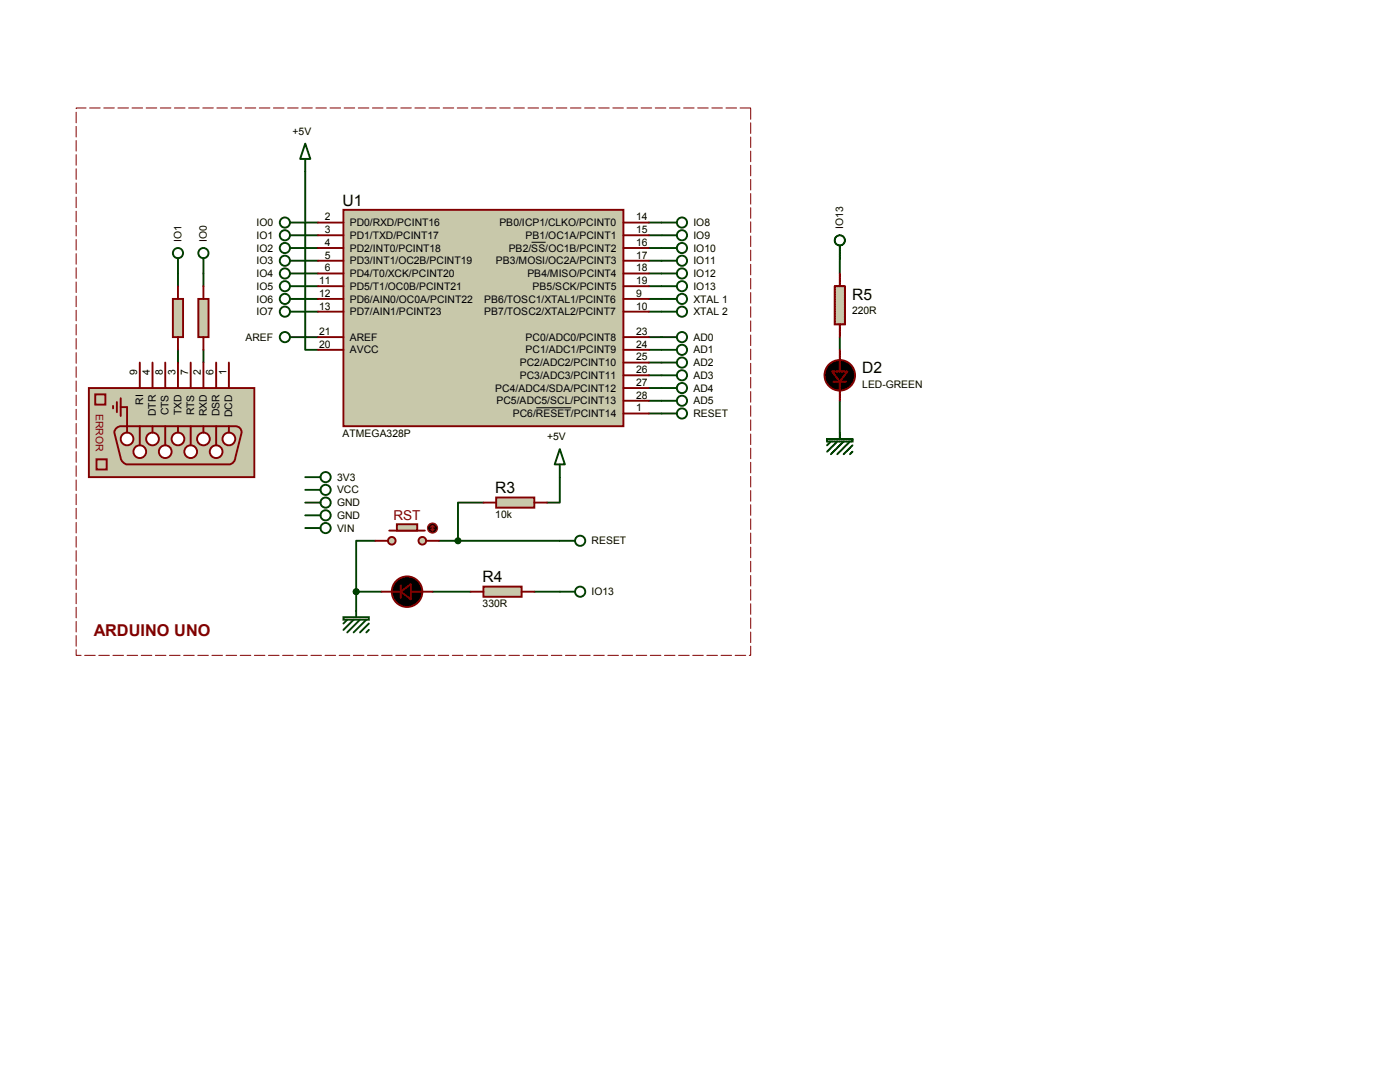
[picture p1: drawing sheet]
<svg xmlns="http://www.w3.org/2000/svg" width="279mm" height="216mm" viewBox="0 0 279 216" stroke-linecap="round" stroke-linejoin="round" font-family="sans-serif">
<g fill="none" stroke="#004000" stroke-width=".38">
<path d="M60.9 34.2v35.6h2.6M35.5 54.6v2.5M40.6 54.6v2.5M60.9 44.4h2.6M60.9 46.9h2.6M60.9 49.5h2.6M60.9 52h2.6M60.9 54.6h2.6M60.9 57.1h2.6M60.9 59.6h2.6M129.5 44.4h2.5M129.5 46.9h2.5"/>
<path d="M129.5 49.5h2.5M129.5 52h2.5M129.5 54.6h2.5M129.5 57.1h2.5M129.5 59.6h2.5M167.6 52v2.6M35.5 69.8v2.5M40.6 69.8v2.5M60.9 62.2h2.6M60.9 67.3h2.6M129.5 62.2h2.5M129.5 67.3h2.5"/>
<path d="M129.5 69.8h2.5M129.5 72.3h2.5M129.5 74.9h2.5M129.5 77.4h2.5M129.5 80h2.5M167.6 67.3v2.5M167.6 80v6.3M111.7 95.2v5.1h-2.5M129.5 82.5h2.5M71.1 118.1h5.1M71.1 118.1v3.8M74.9 107.9h-3.8v10.2"/>
<path d="M86.3 118.1h7.6M87.6 107.9h24.1M96.5 100.3h-5.1v7.6M106.6 118.1h5.1"/>
</g>
<path d="M68.5 41.9h55.9v43.1h-55.9z" fill="#c8c8aa" stroke="#800000" stroke-width=".38"/>
<g fill="none" stroke="#800000" stroke-width=".38">
<path d="M63.5 44.4h5M63.5 46.9h5M63.5 52h5M63.5 49.5h5M63.5 59.6h5M63.5 57.1h5M63.5 54.6h5M124.4 44.4h5.1M124.4 46.9h5.1M124.4 52h5.1M124.4 49.5h5.1M124.4 59.6h5.1"/>
<path d="M124.4 57.1h5.1M124.4 54.6h5.1M63.5 62.2h5M63.5 69.8h5M63.5 67.3h5M124.4 62.2h5.1M124.4 80h5.1M124.4 77.4h5.1M124.4 74.9h5.1M124.4 72.3h5.1M124.4 69.8h5.1M124.4 67.3h5.1"/>
<path d="M124.4 82.5h5.1"/>
</g>
<path d="M106.1 48.3h2.8M107 81.4h7" fill="none" stroke="#000" stroke-width=".2"/>
<g fill="none" stroke="#004000" stroke-width=".38">
<path d="M60.9 28.7l1 3h-2zM60.9 31.7v2.5M57.9 44.4h3M57.9 46.9h3M57.9 49.5h3M57.9 52h3M57.9 54.6h3M57.9 57.1h3M57.9 59.6h3M132 44.4h3.1M132 46.9h3.1M132 49.5h3.1"/>
<path d="M132 52h3.1M132 54.6h3.1M132 57.1h3.1M132 59.6h3.1M57.9 62.2h3M57.9 67.3h3M132 62.2h3.1M132 67.3h3.1M132 69.8h3.1M132 72.3h3.1M132 74.9h3.1M132 77.4h3.1"/>
<path d="M132 80h3.1M132 82.5h3.1"/>
<circle cx="56.9" cy="49.5" r="1.02"/>
<circle cx="56.9" cy="59.6" r="1.02"/>
<circle cx="56.9" cy="44.4" r="1.02"/>
<circle cx="56.9" cy="46.9" r="1.02"/>
<circle cx="56.9" cy="54.6" r="1.02"/>
<circle cx="56.9" cy="57.1" r="1.02"/>
<circle cx="56.9" cy="52" r="1.02"/>
<circle cx="136.1" cy="44.4" r="1.02"/>
<circle cx="136.1" cy="46.9" r="1.02"/>
<circle cx="136.1" cy="54.6" r="1.02"/>
<circle cx="136.1" cy="49.5" r="1.02"/>
<circle cx="136.1" cy="52" r="1.02"/>
<circle cx="136.1" cy="57.1" r="1.02"/>
<circle cx="136.1" cy="59.6" r="1.02"/>
<circle cx="56.9" cy="67.3" r="1.02"/>
<circle cx="56.9" cy="62.2" r="1.02"/>
<circle cx="136.1" cy="67.3" r="1.02"/>
<circle cx="136.1" cy="72.3" r="1.02"/>
<circle cx="136.1" cy="62.2" r="1.02"/>
<circle cx="136.1" cy="77.4" r="1.02"/>
<circle cx="136.1" cy="80" r="1.02"/>
<circle cx="136.1" cy="69.8" r="1.02"/>
<circle cx="136.1" cy="74.9" r="1.02"/>
<circle cx="136.1" cy="82.5" r="1.02"/>
</g>
<g fill="#c8c8aa" stroke="#800000" stroke-width=".38">
<path d="M17.7 77.4h33.1v17.8h-33.1z"/>
<path d="M23.1 85.5l1-.5h22.8a1.2 1.2 0 0 1 1.3 1.3l-1.3 5.1a1.37 1.37 0 0 1-1.2 1.3h-20.3a1.61 1.61 0 0 1-1.3-1.3l-1.3-5.1z"/>
</g>
<g fill="#fff" stroke="#800000" stroke-width=".38">
<circle cx="45.7" cy="87.6" r="1.27"/>
<circle cx="43.1" cy="90.1" r="1.27"/>
<circle cx="40.6" cy="87.6" r="1.27"/>
<circle cx="38.1" cy="90.1" r="1.27"/>
<circle cx="35.5" cy="87.6" r="1.27"/>
<circle cx="33" cy="90.1" r="1.27"/>
<circle cx="30.4" cy="87.6" r="1.27"/>
<circle cx="27.9" cy="90.1" r="1.27"/>
<circle cx="25.4" cy="87.6" r="1.27"/>
</g>
<path d="M24.1 79.5v3.5M22.6 81v.5M23.3 80.2v2.1M24.1 81.2h1.3v5.1M27.9 85v3.9M30.4 85v1.3M33 85v3.9M35.5 85v1.3M38.1 85v3.9M40.6 85v1.3M43.1 85v3.9M45.7 85v1.3" fill="none" stroke="#800000" stroke-width=".38"/>
<g fill="#c8c8aa" stroke="#800000" stroke-width=".38">
<path d="M19.3 91.7h2v2h-2z"/>
<path d="M19 78.7h2v2h-2z"/>
</g>
<path d="M27.9 72.3v5.1M30.4 72.3v5.1M33 72.3v5.1M35.5 72.3v5.1M38.1 72.3v5.1M40.6 72.3v5.1M43.1 72.3v5.1M45.7 72.3v5.1" fill="none" stroke="#800000" stroke-width=".38"/>
<g fill="#c8c8aa" stroke="#800000" stroke-width=".38">
<circle cx="84.3" cy="107.9" r=".76"/>
<circle cx="78.2" cy="107.9" r=".76"/>
</g>
<path d="M77.7 105.9h7.1" fill="none" stroke="#800000" stroke-width=".38"/>
<path d="M79.2 104.6h4.1v1.3h-4.1z" fill="#c8c8aa" stroke="#800000" stroke-width=".38"/>
<path d="M74.9 107.9h2.5M85 107.9h2.6" fill="none" stroke="#800000" stroke-width=".38"/>
<circle cx="86.3" cy="105.4" r="1.02" fill="#400000" stroke="#f00" stroke-width=".2"/>
<path d="M86.1 105.6l.2 .3M86.3 104.9v1M86.3 104.9l-.2 .2M86.3 104.9l.3 .2M86.6 105.6l-.3 .3" fill="none" stroke="#f00" stroke-width=".2"/>
<g fill="#000" stroke="#800000" stroke-width=".38">
<path d="M80 118.1l2-1.6v3.1z"/>
<circle cx="81.2" cy="118.1" r="3"/>
</g>
<path d="M76.2 118.1h3.8M80 116.8v2.5M82 118.1h4.3" fill="none" stroke="#800000" stroke-width=".38"/>
<path d="M39.6 59.6h2v7.7h-2z" fill="#c8c8aa" stroke="#800000" stroke-width=".38"/>
<path d="M40.6 57.1v2.5M40.6 67.3v2.5" fill="none" stroke="#800000" stroke-width=".38"/>
<path d="M34.5 59.6h2v7.7h-2z" fill="#c8c8aa" stroke="#800000" stroke-width=".38"/>
<path d="M35.5 57.1v2.5M35.5 67.3v2.5" fill="none" stroke="#800000" stroke-width=".38"/>
<path d="M99 99.3h7.6v2h-7.6z" fill="#c8c8aa" stroke="#800000" stroke-width=".38"/>
<path d="M96.5 100.3h2.5M106.6 100.3h2.6" fill="none" stroke="#800000" stroke-width=".38"/>
<path d="M96.5 117.1h7.6v2h-7.6z" fill="#c8c8aa" stroke="#800000" stroke-width=".38"/>
<path d="M93.9 118.1h2.6M104.1 118.1h2.5" fill="none" stroke="#800000" stroke-width=".38"/>
<g fill="none" stroke="#004000" stroke-width=".38">
<path d="M35.5 51.5v3.1M40.6 51.5v3.1M60.9 95.2h3.1M60.9 97.7h3.1M111.7 89.6l1 3.1h-2zM111.7 92.7v2.5M60.9 100.3h3.1M60.9 102.8h3.1M60.9 105.4h3.1M111.7 107.9h3.1M111.7 118.1h3.1M68.5 123.1h5.1v.6h-5.1z"/>
<path d="M69.3 123.7l-.8 .7M70.6 123.7l-2.1 2M71.1 121.9v1.2M71.8 123.7l-2.5 2.5M73.1 123.7l-2.5 2.5M73.6 124.4l-1.8 1.8M73.6 125.7l-.5 .5"/>
<circle cx="35.5" cy="50.5" r="1.02"/>
<circle cx="40.6" cy="50.5" r="1.02"/>
<circle cx="65" cy="95.2" r="1.02"/>
<circle cx="65" cy="97.7" r="1.02"/>
<circle cx="65" cy="102.8" r="1.02"/>
<circle cx="65" cy="105.4" r="1.02"/>
<circle cx="65" cy="100.3" r="1.02"/>
<circle cx="115.8" cy="107.9" r="1.02"/>
<circle cx="115.8" cy="118.1" r="1.02"/>
</g>
<circle cx="91.4" cy="107.9" r=".51" fill="#004000" stroke="#004000" stroke-width=".38"/>
<path d="M15.2 21.5h134.6v109.3h-134.6z" fill="none" stroke="#800000" stroke-width=".2" stroke-dasharray="2.1 .7"/>
<circle cx="167.6" cy="74.9" r="3" fill="#000" stroke="#800000" stroke-width=".38"/>
<path d="M167.6 72.3v1.8M167.6 76.2v1.2M167.6 69.8v2.5M167.6 80v-2.6M168.9 76.2h-2.6" fill="none" stroke="#800000" stroke-width=".38" stroke-dasharray=".3 .1"/>
<path d="M166.1 74.1h3l-1.5 2.1z" fill="#000" stroke="#800000" stroke-width=".38" stroke-dasharray=".3 .1"/>
<path d="M166.6 57.1h2v7.6h-2z" fill="#c8c8aa" stroke="#800000" stroke-width=".38" stroke-dasharray=".3 .1"/>
<path d="M167.6 54.6v2.5M167.6 67.3v-2.6" fill="none" stroke="#800000" stroke-width=".38" stroke-dasharray=".3 .1"/>
<g fill="none" stroke="#004000" stroke-width=".38" stroke-dasharray=".3 .1">
<path d="M167.6 49v3M165.1 87.6h5v.5h-5zM165.8 88.1l-.7 .8M167.1 88.1l-2 2M167.6 86.3v1.3M168.4 88.1l-2.6 2.5M169.6 88.1l-2.5 2.5M169.6 90.6l.5-.5M170.1 88.9l-1.7 1.7"/>
<circle cx="167.6" cy="48" r="1.02"/>
</g>
<circle cx="71.1" cy="118.1" r=".51" fill="#004000" stroke="#004000" stroke-width=".38" stroke-dasharray=".3 .1"/>
<text font-size="3.3" fill="#800000" x="18.7" y="126.9">ARDUINO UNO</text>
<g font-size="3.1">
<text x="68.4" y="41">U1</text>
<text x="170.1" y="59.8">R5</text>
<text x="172.1" y="74.5">D2</text>
<text x="98.9" y="98.4">R3</text>
<text x="96.3" y="116.2">R4</text>
</g>
<text font-size="2.7" fill="#800000" x="78.5" y="103.8">RST</text>
<g font-size="2.1">
<text x="58.4" y="26.8">+5V</text>
<text x="51.2" y="45.1">IO0</text>
<text x="51.2" y="47.7">IO1</text>
<text x="64.9" y="46.5">3</text>
<text x="64.9" y="44">2</text>
<text x="69.8" y="47.7">PD1/TXD/PCINT17</text>
<text x="69.8" y="45.1">PD0/RXD/PCINT16</text>
<text x="99.7" y="45.1">PB0/ICP1/CLKO/PCINT0</text>
<text x="104.9" y="47.7">PB1/OC1A/PCINT1</text>
<text x="127" y="44">14</text>
<text x="127" y="46.5">15</text>
<text x="138.4" y="45.1">IO8</text>
<text x="138.4" y="47.7">IO9</text>
<text x="168.3" y="45.7" transform="rotate(-90 168.3 45.7)">IO13</text>
<text x="36.2" y="48.2" transform="rotate(-90 36.2 48.2)">IO1</text>
<text x="41.3" y="48.2" transform="rotate(-90 41.3 48.2)">IO0</text>
<text x="51.2" y="50.2">IO2</text>
<text x="51.2" y="52.7">IO3</text>
<text x="64.9" y="51.6">5</text>
<text x="64.9" y="49.1">4</text>
<text x="69.8" y="52.7">PD3/INT1/OC2B/PCINT19</text>
<text x="69.8" y="50.2">PD2/INT0/PCINT18</text>
<text x="99" y="52.7">PB3/MOSI/OC2A/PCINT3</text>
<text x="101.5" y="50.2">PB2/SS/OC1B/PCINT2</text>
<text x="127" y="51.6">17</text>
<text x="127" y="49.1">16</text>
<text x="138.4" y="50.2">IO10</text>
<text x="138.4" y="52.7">IO11</text>
<text x="51.2" y="55.3">IO4</text>
<text x="51.2" y="57.8">IO5</text>
<text x="63.7" y="59.2">12</text>
<text x="63.7" y="56.7">11</text>
<text x="64.9" y="54.1">6</text>
<text x="69.8" y="57.8">PD5/T1/OC0B/PCINT21</text>
<text x="69.8" y="55.3">PD4/T0/XCK/PCINT20</text>
<text x="105.2" y="55.3">PB4/MISO/PCINT4</text>
<text x="106.3" y="57.8">PB5/SCK/PCINT5</text>
<text x="127" y="54.1">18</text>
<text x="127" y="56.7">19</text>
<text x="127" y="59.2">9</text>
<text x="138.4" y="55.3">IO12</text>
<text x="138.4" y="57.8">IO13</text>
<text x="51.2" y="60.4">IO6</text>
<text x="51.2" y="62.9">IO7</text>
<text x="63.7" y="61.8">13</text>
<text x="69.8" y="60.4">PD6/AIN0/OC0A/PCINT22</text>
<text x="69.8" y="62.9">PD7/AIN1/PCINT23</text>
<text x="96.6" y="62.9">PB7/TOSC2/XTAL2/PCINT7</text>
<text x="96.6" y="60.4">PB6/TOSC1/XTAL1/PCINT6</text>
<text x="127" y="61.8">10</text>
<text x="138.4" y="60.4">XTAL 1</text>
<text x="138.4" y="62.9">XTAL 2</text>
<text x="170.1" y="62.7">220R</text>
<text x="49" y="68">AREF</text>
<text x="63.7" y="69.4">20</text>
<text x="63.7" y="66.8">21</text>
<text x="69.8" y="70.5">AVCC</text>
<text x="69.8" y="68">AREF</text>
<text x="104.9" y="70.5">PC1/ADC1/PCINT9</text>
<text x="104.9" y="68">PC0/ADC0/PCINT8</text>
<text x="127" y="71.9">25</text>
<text x="127" y="69.4">24</text>
<text x="127" y="66.8">23</text>
<text x="138.4" y="68">AD0</text>
<text x="138.4" y="70.5">AD1</text>
<text x="27.4" y="74.9" transform="rotate(-90 27.4 74.9)">9</text>
<text x="29.9" y="74.9" transform="rotate(-90 29.9 74.9)">4</text>
<text x="32.5" y="74.9" transform="rotate(-90 32.5 74.9)">8</text>
<text x="35" y="74.9" transform="rotate(-90 35 74.9)">3</text>
<text x="37.6" y="74.9" transform="rotate(-90 37.6 74.9)">7</text>
<text x="40.1" y="74.9" transform="rotate(-90 40.1 74.9)">2</text>
<text x="42.6" y="74.9" transform="rotate(-90 42.6 74.9)">6</text>
<text x="45.2" y="74.9" transform="rotate(-90 45.2 74.9)">1</text>
<text x="103.8" y="75.6">PC3/ADC3/PCINT11</text>
<text x="103.8" y="73.1">PC2/ADC2/PCINT10</text>
<text x="127" y="77">27</text>
<text x="127" y="74.5">26</text>
<text x="138.4" y="73.1">AD2</text>
<text x="138.4" y="75.6">AD3</text>
<text x="172.1" y="77.4">LED-GREEN</text>
<text x="28.6" y="80.8" transform="rotate(-90 28.6 80.8)">RI</text>
<text x="31.1" y="83" transform="rotate(-90 31.1 83)">DTR</text>
<text x="33.7" y="82.9" transform="rotate(-90 33.7 82.9)">CTS</text>
<text x="36.2" y="82.9" transform="rotate(-90 36.2 82.9)">TXD</text>
<text x="38.7" y="82.8" transform="rotate(-90 38.7 82.8)">RTS</text>
<text x="41.3" y="83.1" transform="rotate(-90 41.3 83.1)">RXD</text>
<text x="43.8" y="83.1" transform="rotate(-90 43.8 83.1)">DSR</text>
<text x="46.4" y="83.2" transform="rotate(-90 46.4 83.2)">DCD</text>
<text x="98.9" y="78.1">PC4/ADC4/SDA/PCINT12</text>
<text x="99.1" y="80.7">PC5/ADC5/SCL/PCINT13</text>
<text x="102.4" y="83.2">PC6/RESET/PCINT14</text>
<text x="127" y="82.1">1</text>
<text x="127" y="79.5">28</text>
<text x="138.4" y="78.1">AD4</text>
<text x="138.4" y="83.2">RESET</text>
<text x="138.4" y="80.7">AD5</text>
<text x="68.4" y="87.2">ATMEGA328P</text>
<text x="109.2" y="87.8">+5V</text>
<text x="67.3" y="95.9">3V3</text>
<text x="67.3" y="98.5">VCC</text>
<text x="67.3" y="101">GND</text>
<text x="67.3" y="103.5">GND</text>
<text x="67.3" y="106.1">VIN</text>
<text x="98.9" y="103.4">10k</text>
<text x="118.1" y="108.6">RESET</text>
<text x="118.1" y="118.8">IO13</text>
<text x="96.3" y="121.2">330R</text>
</g>
<text font-size="2.1" fill="#800000" x="19.1" y="82.5" transform="rotate(90 19.1 82.5)">ERROR</text>
</svg>
